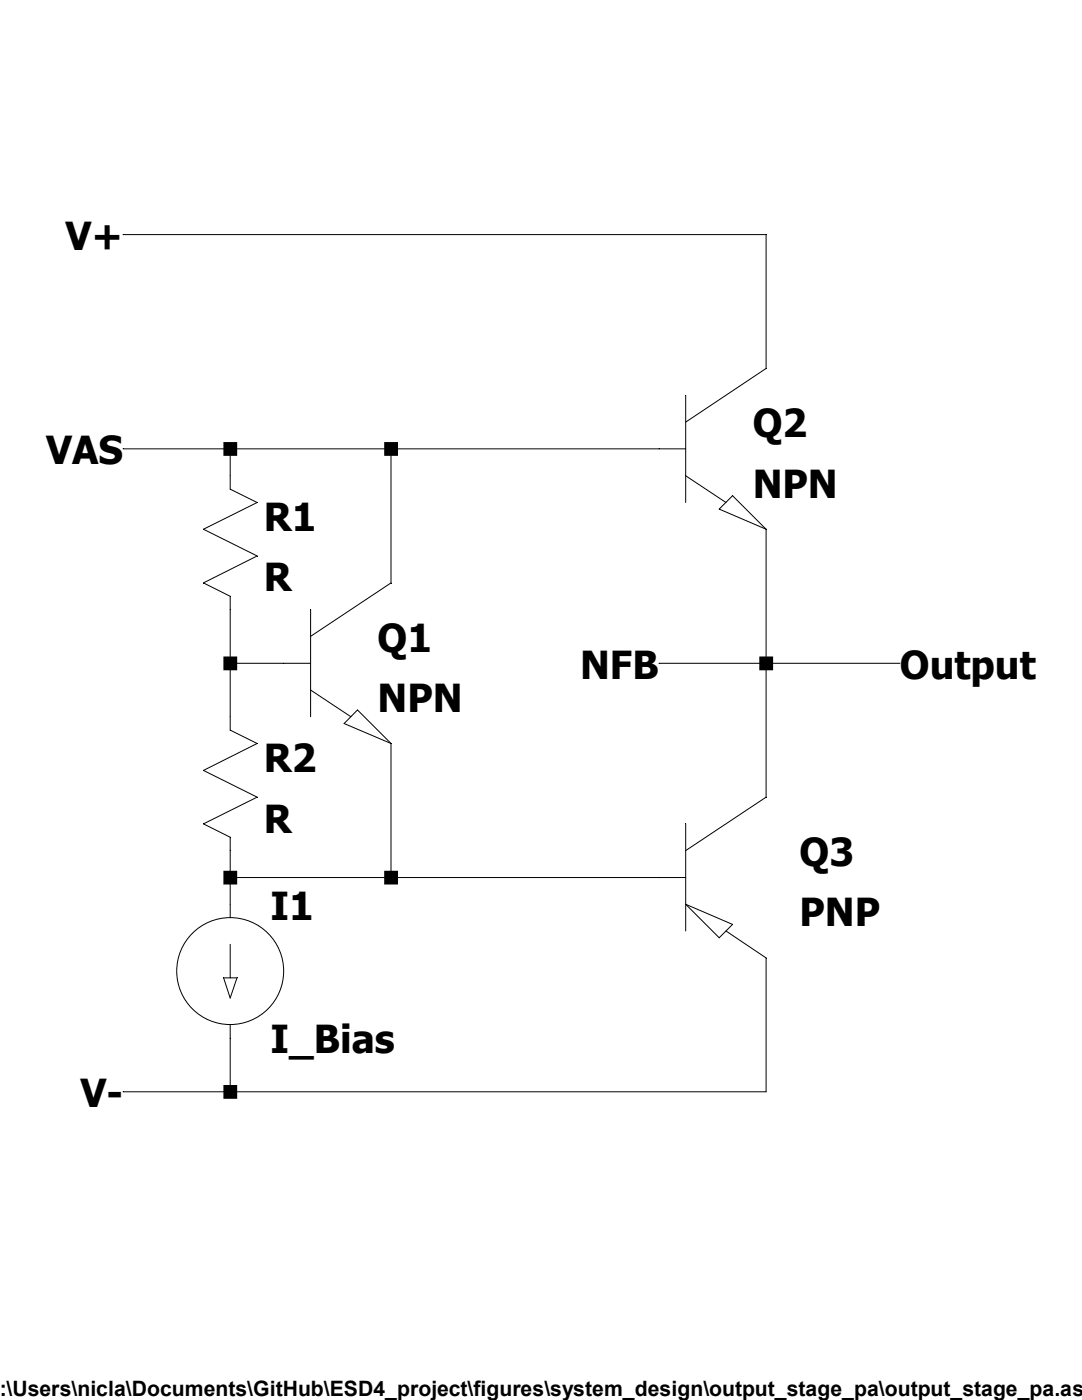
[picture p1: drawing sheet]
Version 4
SHEET 1 880 680
WIRE 432 -64 48 -64
WIRE 432 16 432 -64
WIRE 112 64 48 64
WIRE 208 64 112 64
WIRE 368 64 208 64
WIRE 112 80 112 64
WIRE 208 144 208 64
WIRE 112 192 112 160
WIRE 144 192 112 192
WIRE 432 192 432 112
WIRE 432 192 368 192
WIRE 512 192 432 192
WIRE 112 224 112 192
WIRE 432 272 432 192
WIRE 112 320 112 304
WIRE 208 320 208 240
WIRE 208 320 112 320
WIRE 368 320 208 320
WIRE 112 336 112 320
WIRE 112 448 112 416
WIRE 112 448 48 448
WIRE 432 448 432 368
WIRE 432 448 112 448
FLAG 48 -64 V+
FLAG 48 448 V-
FLAG 512 192 Output
FLAG 368 192 NFB
FLAG 48 64 VAS
SYMBOL npn 144 144 R0
SYMATTR InstName Q1
SYMBOL res 96 64 R0
SYMATTR InstName R1
SYMBOL res 96 208 R0
SYMATTR InstName R2
SYMBOL npn 368 16 R0
SYMATTR InstName Q2
SYMBOL pnp 368 272 R0
SYMATTR InstName Q3
SYMBOL current 112 336 R0
WINDOW 123 0 0 Left 0
WINDOW 39 0 0 Left 0
SYMATTR InstName I1
SYMATTR Value I_Bias
